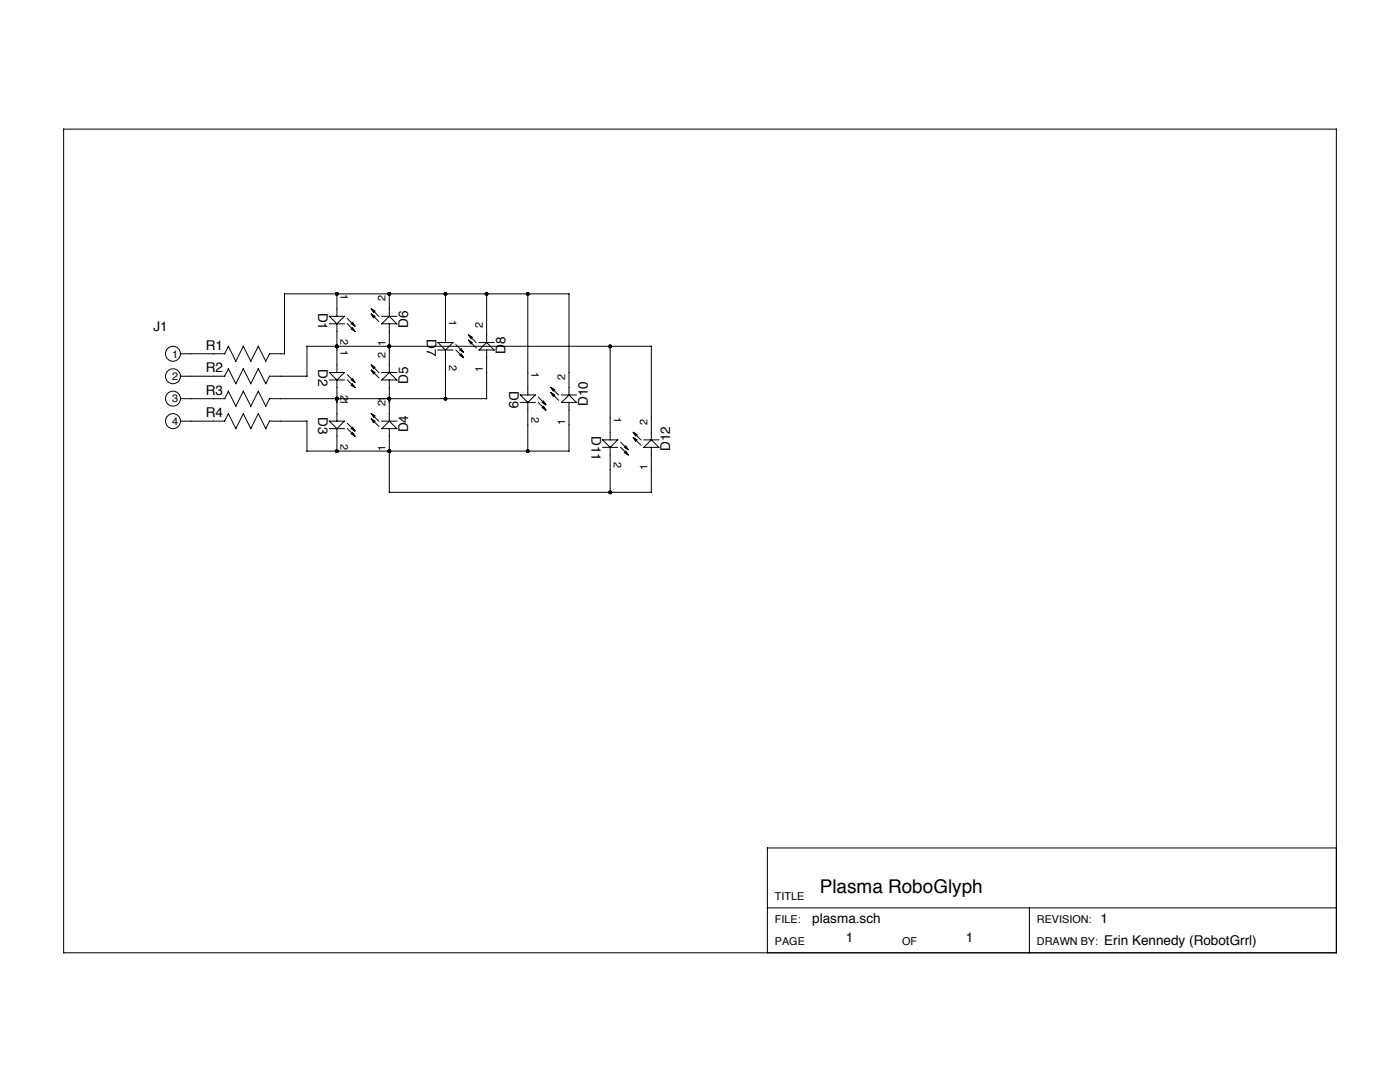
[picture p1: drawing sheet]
<svg xmlns="http://www.w3.org/2000/svg" width="279mm" height="216mm" viewBox="0 0 279 216" stroke-linecap="round" stroke-linejoin="round" font-family="sans-serif">
<g fill="none" stroke="#000" stroke-width=".2">
<path d="M12.7 25.8h254v164.3h-254zM67.2 58.6v4.5M77.7 58.6v4.5M88.9 58.6v9.7M97.1 58.6v9.7M105.3 58.6v20.2M36 79.6h8.9M36 75.1h8.9M36 70.6h8.9M45.6 73.6l1.5 3 1.5-3 1.5 3 1.4-3 1.5 3 .8-1.5h7.5v-6h68.7v18.7M45.6 69.1l1.5 3 1.5-3 1.5 3 1.4-3 1.5 3 .8-1.5h3v-12h56.8v20.2M45.6 69.1l-.8 1.5"/>
<path d="M45.6 73.6l-.8 1.5M45.6 78.1l-.8 1.5M65.7 63.1h3l-1.5 1.5zM65.7 64.6h3M65.7 74.3h3l-1.5 1.5zM65.7 75.8h3M67.2 64.6v9.7M67.2 75.8v8.2M69.3 63.6l1.5 1.5M69.3 64.6l1.5 1.5M69.3 74.8l1.5 1.5M69.3 75.8l1.5 1.5"/>
<path d="M70.1 64.6l.7 .5M70.1 65.7l.7 .4M70.1 75.8l.7 .5M70.1 76.9l.7 .4M70.4 64.3l.4 .8M70.4 65.4l.4 .7M70.4 75.5l.4 .8M70.4 76.6l.4 .7M74.1 73.9l1.5 1.5M74.1 73.9l.5 .7M74.1 73.9l.8 .4M74.1 72.8l1.5 1.5"/>
<path d="M74.1 72.8l.5 .8M74.1 72.8l.8 .5M74.1 62.7l1.5 1.5M74.1 62.7l.5 .7M74.1 62.7l.8 .4M74.1 61.6l1.5 1.5M74.1 61.6l.5 .8M74.1 61.6l.8 .5M76.2 63.1h3M76.2 64.6l1.5-1.5 1.5 1.5zM76.2 74.3h3M76.2 75.8l1.5-1.5 1.5 1.5z"/>
<path d="M77.7 64.6v9.7M77.7 75.8v8.2M87.4 68.3h3l-1.5 1.5zM87.4 69.8h3M88.9 69.8v9.8M91 68.8l1.5 1.5M91 69.8l1.5 1.5M91.7 69.8l.8 .5M91.7 70.9l.8 .4M92 69.5l.5 .8M92 70.6l.5 .7M93.5 67.9l1.5 1.5"/>
<path d="M93.5 67.9l.5 .7M93.5 67.9l.8 .4M93.5 66.9l1.5 1.4M93.5 66.9l.5 .7M93.5 66.9l.8 .4M95.6 68.3h3M95.6 69.8l1.5-1.5 1.5 1.5zM97.1 69.8v9.8h-43.3l-.8 1.4-1.5-2.9-1.4 2.9-1.5-2.9-1.5 2.9-1.5-2.9M103.8 78.8h3l-1.5 1.5zM107.4 79.3l1.5 1.4M110 78.4l1.5 1.5M110 78.4l.4 .7"/>
<path d="M110 78.4l.7 .4M110 77.3l1.5 1.5M110 77.3l.4 .8M110 77.3l.7 .5M112.1 78.8h2.9M113.6 78.8l1.4 1.5h-2.9zM121.8 69.1v18.7M36 84h8.9M45.6 82.5l-.8 1.5M65.7 84h3l-1.5 1.5zM65.7 85.5h3M67.2 85.5v4.5"/>
<path d="M69.3 84.5l1.5 1.5M69.3 85.5l1.5 1.5M70.1 85.5l.7 .5M70.1 86.6l.7 .4M70.4 85.2l.4 .8M70.4 86.3l.4 .7M74.1 83.6l1.5 1.5M74.1 83.6l.5 .7M74.1 83.6l.8 .4M74.1 82.5l1.5 1.5M74.1 82.5l.5 .8M74.1 82.5l.8 .5"/>
<path d="M76.2 84h3M76.2 85.5l1.5-1.5 1.5 1.5zM77.7 85.5v12.7h52.3v-8.9M103.8 80.3h3M105.3 80.3v9.7M107.4 80.3l1.5 1.5M108.2 80.3l.7 .4M108.2 81.3l.7 .5M108.5 80l.4 .7M108.5 81l.4 .8M113.6 80.3v9.7h-52.3v-6h-7.5l-.8 1.5-1.5-3-1.4 3-1.5-3-1.5 3-1.5-3M120.3 87.8h3l-1.5 1.5z"/>
<path d="M120.3 89.3h3M121.8 89.3v8.9M123.9 88.2l1.5 1.5M123.9 89.3l1.5 1.5M124.6 89.3l.8 .4M124.6 90.3l.8 .5M124.9 89l.5 .7M124.9 90l.5 .8M126.4 87.3l1.5 1.5M126.4 87.3l.5 .8M126.4 87.3l.7 .5M126.4 86.3l1.5 1.5"/>
<path d="M126.4 86.3l.5 .7M126.4 86.3l.7 .4M128.5 87.8h3M128.5 89.3l1.5-1.5 1.5 1.5zM266.7 169.2h-113.6v20.9M153.1 181.2h113.6M205.4 181.2v8.9"/>
<circle cx="34.5" cy="70.6" r="1.49"/>
<circle cx="34.5" cy="79.5" r="1.49"/>
<circle cx="34.5" cy="75.1" r="1.49"/>
<circle cx="34.5" cy="84" r="1.49"/>
</g>
<g fill="#000">
<circle cx="67.2" cy="58.6" r=".37"/>
<circle cx="77.7" cy="58.6" r=".37"/>
<circle cx="88.9" cy="58.6" r=".37"/>
<circle cx="97.1" cy="58.6" r=".37"/>
<circle cx="105.3" cy="58.6" r=".37"/>
<circle cx="67.2" cy="79.6" r=".37"/>
<circle cx="67.2" cy="69.1" r=".37"/>
<circle cx="77.7" cy="69.1" r=".37"/>
<circle cx="77.7" cy="79.6" r=".37"/>
<circle cx="88.9" cy="79.6" r=".37"/>
<circle cx="121.8" cy="69.1" r=".37"/>
<circle cx="67.2" cy="90" r=".37"/>
<circle cx="77.7" cy="90" r=".37"/>
<circle cx="105.3" cy="90" r=".37"/>
<circle cx="121.8" cy="98.2" r=".37"/>
</g>
<text font-size="3.8" x="163.6" y="178.2">Plasma RoboGlyph</text>
<g font-size="2.7">
<text x="63.5" y="62.4" transform="rotate(90 63.5 62.4)">D1</text>
<text x="81.4" y="65.4" transform="rotate(-90 81.4 65.4)">D6</text>
<text x="30.6" y="66.1">J1</text>
<text x="41.1" y="69.8">R1</text>
<text x="85.2" y="67.6" transform="rotate(90 85.2 67.6)">D7</text>
<text x="100.9" y="70.6" transform="rotate(-90 100.9 70.6)">D8</text>
<text x="41.1" y="74.3">R2</text>
<text x="63.5" y="73.6" transform="rotate(90 63.5 73.6)">D2</text>
<text x="81.4" y="76.6" transform="rotate(-90 81.4 76.6)">D5</text>
<text x="41.1" y="78.8">R3</text>
<text x="41.1" y="83.3">R4</text>
<text x="63.5" y="83.3" transform="rotate(90 63.5 83.3)">D3</text>
<text x="101.6" y="78.1" transform="rotate(90 101.6 78.1)">D9</text>
<text x="117.3" y="81" transform="rotate(-90 117.3 81)">D10</text>
<text x="81.4" y="86.3" transform="rotate(-90 81.4 86.3)">D4</text>
<text x="118" y="87" transform="rotate(90 118 87)">D11</text>
<text x="133.7" y="90" transform="rotate(-90 133.7 90)">D12</text>
<text x="162.1" y="184.1">plasma.sch</text>
<text x="219.6" y="184.1">1</text>
<text x="168.8" y="187.9">1</text>
<text x="192.7" y="187.9">1</text>
<text x="220.4" y="188.6">Erin Kennedy (RobotGrrl)</text>
</g>
<g font-size="2.2">
<text x="68" y="58.6" transform="rotate(90 68 58.6)">1</text>
<text x="76.9" y="60.1" transform="rotate(-90 76.9 60.1)">2</text>
<text x="89.6" y="63.9" transform="rotate(90 89.6 63.9)">1</text>
<text x="96.4" y="65.4" transform="rotate(-90 96.4 65.4)">2</text>
<text x="34.4" y="71.3">1</text>
<text x="68" y="67.6" transform="rotate(90 68 67.6)">2</text>
<text x="68" y="69.8" transform="rotate(90 68 69.8)">1</text>
<text x="76.9" y="71.3" transform="rotate(-90 76.9 71.3)">2</text>
<text x="76.9" y="69.1" transform="rotate(-90 76.9 69.1)">1</text>
<text x="34.4" y="75.8">2</text>
<text x="89.6" y="72.8" transform="rotate(90 89.6 72.8)">2</text>
<text x="96.4" y="74.3" transform="rotate(-90 96.4 74.3)">1</text>
<text x="106.1" y="74.3" transform="rotate(90 106.1 74.3)">1</text>
<text x="112.8" y="75.8" transform="rotate(-90 112.8 75.8)">2</text>
<text x="34.4" y="80.3">3</text>
<text x="68" y="78.8" transform="rotate(90 68 78.8)">2</text>
<text x="68" y="79.6" transform="rotate(90 68 79.6)">1</text>
<text x="76.9" y="81" transform="rotate(-90 76.9 81)">21</text>
<text x="106.1" y="83.3" transform="rotate(90 106.1 83.3)">2</text>
<text x="122.5" y="83.3" transform="rotate(90 122.5 83.3)">1</text>
<text x="34.4" y="84.8">4</text>
<text x="68" y="88.5" transform="rotate(90 68 88.5)">2</text>
<text x="112.8" y="84.8" transform="rotate(-90 112.8 84.8)">1</text>
<text x="129.2" y="84.8" transform="rotate(-90 129.2 84.8)">2</text>
<text x="76.9" y="90" transform="rotate(-90 76.9 90)">1</text>
<text x="122.5" y="92.3" transform="rotate(90 122.5 92.3)">2</text>
<text x="129.2" y="93.7" transform="rotate(-90 129.2 93.7)">1</text>
<text x="154.6" y="179.7">TITLE</text>
<text x="154.6" y="184.1">FILE:</text>
<text x="206.9" y="184.1">REVISION:</text>
<text x="154.6" y="188.6">PAGE</text>
<text x="180" y="188.6">OF</text>
<text x="206.9" y="188.6">DRAWN BY:</text>
</g>
</svg>
